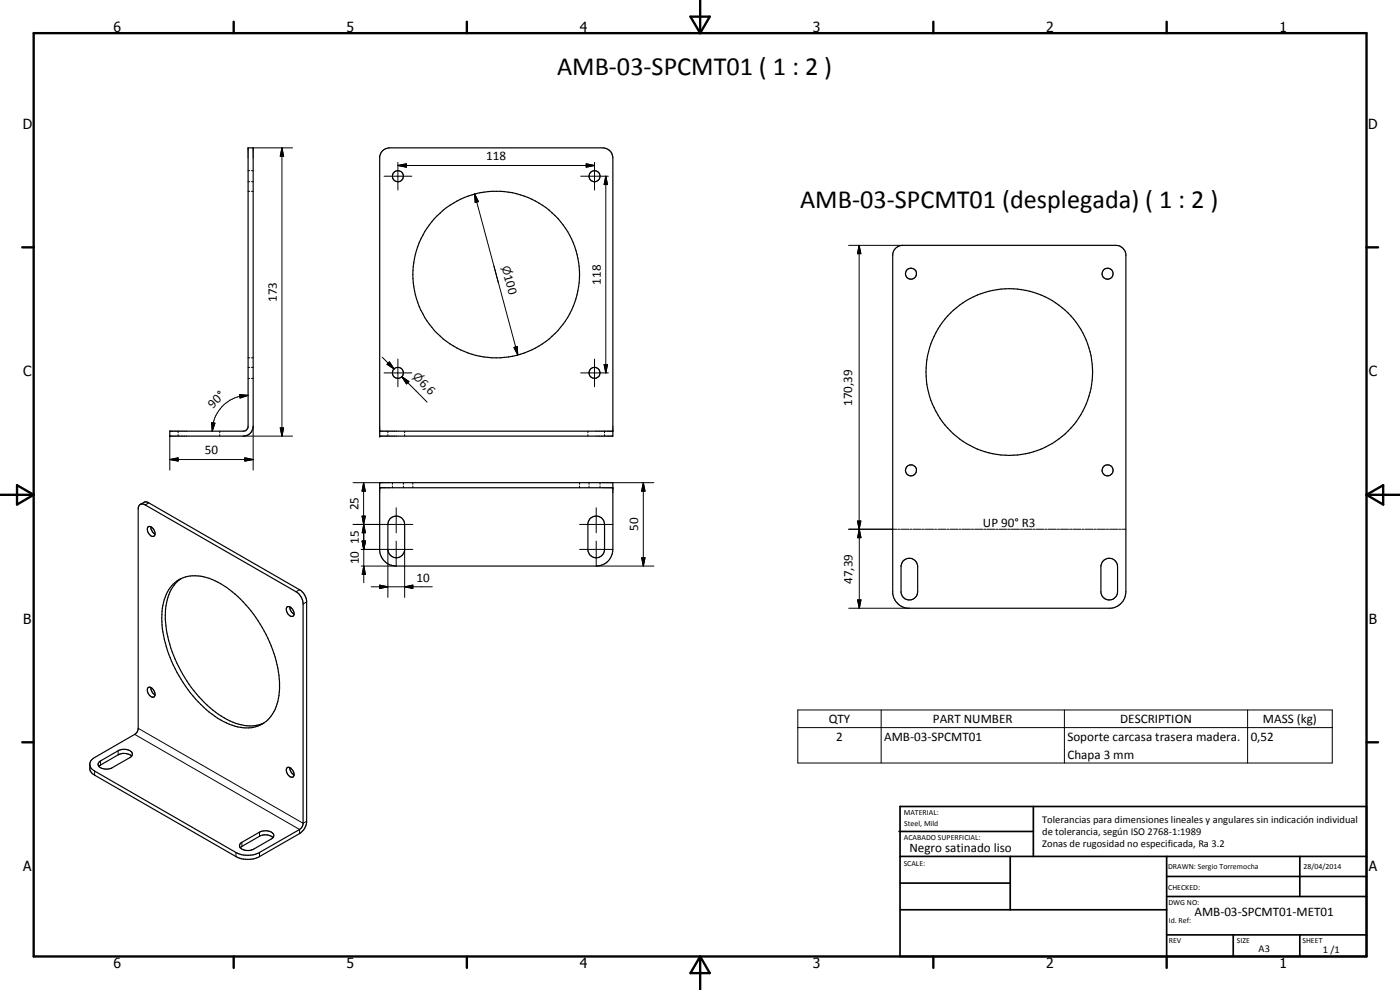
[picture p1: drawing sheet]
<svg xmlns="http://www.w3.org/2000/svg" width="420mm" height="297mm" viewBox="0 0 420 297" stroke-linecap="round" stroke-linejoin="round" font-family="sans-serif">
<g fill="none" stroke="#000" stroke-width=".3">
<path d="M74.5 57.4h.5M74.5 51.2h.5M74.5 54.5h.5M75.5 57.4h.5M75.5 51.2h.5M75.5 54.5h.5M76 44.4h11.8M84.6 44.4l.5 2.5h-1zM84.6 44.4v86.5M115.3 52.9h8.3M119.4 49.7l2.6-.6v1.1zM119.4 48.7v8.3"/>
<path d="M119.4 49.7h59M142.4 58.2l1.2 2.3-1 .2zM142.4 58.2l13 48.3M174.3 52.9h8.3M175.9 49.1l2.5 .6-2.5 .5zM178.4 48.7v8.3M181.8 52.9l.5 2.5h-1zM181.8 52.9v59M148.2 79.8l1.4 5M254.7 73.6h16.2M257.8 73.6l.5 2.5h-1zM257.8 73.6l.1 108.9"/>
<path d="M71.9 118.4l2.6 .2-2.5 .8zM74.5 107.4h.5M74.5 110.2h.5M74.5 113.5h.5M74.5 118.6a10.9 10.9 0 0 0-9.3 5.4l-.4 .6a10.9 10.9 0 0 0-1.1 4.8M75.5 107.4h.5M75.5 110.2h.5M75.5 113.5h.5M114.7 107.2l3.6 3.5M115.3 111.9h8.3M116.2 109.3l.7-.7 1.4 2.1zM116.9 108.6l1.4 2.1-2.1-1.4z"/>
<path d="M119.4 107.7v8.3M120.6 113l2.1 1.5-.7 .7zM120.6 113l7.6 7.6M154.3 104.3l.9-.3 .2 2.5zM174.3 111.9h8.3M178.4 107.7v8.3M181.3 109.4h1l-.5 2.5zM51 137.9l2.5-.5v.9zM51 137.9h25M51 130.9v10.2M53.5 129.4v.5M53.5 130.4v.5"/>
<path d="M63.5 126.8l1 .2-.8 2.4zM65.9 129.4v.5M65.9 130.4v.5M73 130.9h14.8M73.5 137.4l2.5 .5-2.5 .4zM76 127.9v13.2M84.1 128.4h1l-.5 2.5zM116.4 129.4v.5M116.4 130.4v.5M121.4 129.4v.5M121.4 130.4v.5M176.4 129.4v.5"/>
<path d="M176.4 130.4v.5M181.4 129.4v.5M181.4 130.4v.5M44.7 150.9l-1.1 .6M105.9 157.4h18M105.9 144.8h8M108.7 154.9h.9l-.5 2.5zM109.1 144.8l.5 2.6h-.9zM109.1 144.8v12.6M109.2 157.4l.5 2.5h-1zM109.2 157.4v17.4M117.8 144.8v.5"/>
<path d="M117.8 145.8v.5M118.9 152.4v7.5M121.1 144.8v.5M121.1 145.8v.5M123.9 144.8v.5M123.9 145.8v.5M173.9 144.8v.5M173.9 145.8v.5M173.9 157.4h10M176.8 144.8v.5M176.8 145.8v.5M178.9 152.4v7.5"/>
<path d="M180.1 144.8v.5M180.1 145.8v.5M183.9 144.8h12.3M193.1 144.8l.5 2.6h-1zM193.1 144.8v25M254.7 158.8h14.4M257.3 156.3h1l-.5 2.5zM257.9 158.8l.5 2.5h-1zM269.4 158.8h.6M270.3 158.8h2.5M273.1 158.8h.6M274 158.8h2.5"/>
<path d="M276.8 158.8h.6M277.7 158.8h2.5M280.5 158.8h.6M281.4 158.8h2.5M284.2 158.8h.6M285.1 158.8h2.5M287.9 158.8h.6M288.8 158.8h2.4M291.5 158.8h.7M292.5 158.8h2.4M295.2 158.8h.7M296.2 158.8h2.4"/>
<path d="M298.9 158.8h.6M299.8 158.8h2.5M302.6 158.8h.6M303.5 158.8h2.5M306.3 158.8h.6M307.2 158.8h2.5M310 158.8h.6M310.9 158.8h2.4M313.6 158.8h.7M314.6 158.8h2.4M317.3 158.8h.7M318.3 158.8h2.4"/>
<path d="M321 158.8h.6M321.9 158.8h2.5M324.7 158.8h.6M325.6 158.8h2.5M328.4 158.8h.6M329.3 158.8h2.5M332.1 158.8h.6M333 158.8h2.4M335.7 158.8h.7M336.7 158.8h1.2M89.9 177l-1.1 .5M108.4 164.8h15.5"/>
<path d="M108.4 169.8h10.4M108.7 162.3h1l-.5 2.5zM109.2 169.8l.5 2.5h-1zM111.4 176.1h18.3M113.9 175.6l2.5 .5-2.5 .5zM116.4 165v14.2M118.9 162.3v7.5M121.4 176.1l2.5-.5v1zM121.4 165v14.2M173.9 164.8h10M178.9 162.3v7.5M179 169.8h17.2"/>
<path d="M192.6 167.3h1l-.5 2.5zM92 180.6l-1 .6M254.7 182.5h18.2M257.4 180h1l-.5 2.5zM41.5 218.5l49.5 28.5 1-.6M239.4 213h160.4v15.9h-160.4zM239.4 218.3h160.4M264.4 213v15.9M319.4 213v15.9M374.4 213v15.9M28.4 231.4v1.2M30.2 228.3v1.2"/>
<path d="M35.5 225.3v1.2M40.4 220.3l49.5 28.6v1.2M70.8 255.8v1.2M72.6 252.7v1.3M77.9 249.7v1.2M77.9 255.8v1.2"/>
</g>
<g fill="none" stroke="#000" stroke-width=".35">
<path d="M74.5 44.4h1.5v83.5a3 3 0 0 1-2.6 3h-22.4v-1.5h22a1.51 1.51 0 0 0 1.5-1.2zM114.8 45.3l1-.7 1.1-.2h64a3 3 0 0 1 3 3v83.5h-70v-83.9zM268.8 74.5l1-.7 1.1-.2h64a3.1 3.1 0 0 1 3 2.6v101.3a4.9 4.9 0 0 1-4.5 5h-61a5.1 5.1 0 0 1-4.5-4.4v-101.9l.4-1.1zM113.9 129.4h70M41.8 151.6l1.6-1 1.3 .3 45.2 26.1a4.5 4.5 0 0 1 2.1 3.3v66.5a4.8 4.8 0 0 1-2.1 3.3l-12 6.9a7.8 7.8 0 0 1-7.1 0l-42.4-24.4-1.1-1a3.3 3.3 0 0 1-.3-2.7l.3-.6 .8-.8 12.5-7.3 .6-.6 .3-.8v-66.4zM42.1 151.3l.4-.1 .8 .1 45.5 26.2a4.7 4.7 0 0 1 2.2 3.4v66.4l-.3 .8-.8 .8-12 6.9a7.8 7.8 0 0 1-7.1 0l-42.4-24.4-1.1-1-.3-.9M44.5 158a1.93 1.93 0 0 1 1.8 2.8 1.59 1.59 0 0 1-2-1.5l-.1-.8zM45.3 158l.5 1.6 .7 .6M113.9 144.8h70v20a5 5 0 0 1-5 5h-60a5 5 0 0 1-5-4.4zM113.9 146.3h70M117.1 155.6a2.54 2.54 0 0 1 2.7-.6 2.54 2.54 0 0 1 1.6 2.4v7.4a2.52 2.52 0 0 1-2.5 2.6 2.52 2.52 0 0 1-2.5-2.6v-7.4l.3-1.1zM177.1 155.6a2.53 2.53 0 0 1 2.7-.6 2.53 2.53 0 0 1 1.6 2.4v7.4a2.51 2.51 0 0 1-2.3 2.5 2.51 2.51 0 0 1-2.7-2.1v-8.2z"/>
<path d="M52 175.2a10.8 10.8 0 0 1 12.5-1 37.2 37.2 0 0 1 16.9 19.6 28.3 28.3 0 0 1 2 16.6 9.6 9.6 0 0 1-12.9 7.5 30.8 30.8 0 0 1-16.1-14 32.9 32.9 0 0 1-5.5-22.3 12.4 12.4 0 0 1 3.1-6.4zM54.3 173.6a12 12 0 0 0-4.6 9.1 37.5 37.5 0 0 0 9.3 25.5 25.7 25.7 0 0 0 14.3 9.5 10.1 10.1 0 0 0 5.9-.8M271 168.3a2.51 2.51 0 0 1 2.8-.6 2.51 2.51 0 0 1 1.6 2.3v7.5a2.51 2.51 0 0 1-2.3 2.5 2.51 2.51 0 0 1-2.7-2.1v-8.2zM331.1 168.3a2.48 2.48 0 0 1 2.7-.6 2.48 2.48 0 0 1 1.6 2.3v7.5a2.51 2.51 0 0 1-2.3 2.5 2.51 2.51 0 0 1-2.7-2.1v-8.2zM86.1 182.2a1.7 1.7 0 0 1 2.2 1.8 .78 .78 0 0 1-.5 1 .78 .78 0 0 1-1-.4l-.7-1-.2-.6zM87 182.1a2.54 2.54 0 0 0 1.3 2.2M44.5 206.2a1.97 1.97 0 0 1 1.8 2.8 1.85 1.85 0 0 1-1.9-2.6zM45.3 206.3a2.48 2.48 0 0 0 1.2 2.1M29.7 228.6l5.8-3.3a3.4 3.4 0 0 1 4.2 .6 1.08 1.08 0 0 1-.7 1.4l-5.3 3a2.84 2.84 0 0 1-4.3-1zM39.5 226.9a3.8 3.8 0 0 0-4-.4l-5.8 3.4M86.1 230.4a1.44 1.44 0 0 1 2 1.3 .88 .88 0 0 1 .1 1.2 .88 .88 0 0 1-1.2 .1 2.2 2.2 0 0 1-.9-2.6zM87 230.3a2.32 2.32 0 0 0 1.3 2.2"/>
<path d="M72.2 253.1l5.7-3.4a3.2 3.2 0 0 1 4.3 .8l-.5 1-5.6 3.3a3.2 3.2 0 0 1-4.2-.9zM81.9 251.3a3.6 3.6 0 0 0-4-.4l-5.8 3.5"/>
<circle cx="119.4" cy="52.9" r="1.66"/>
<circle cx="178.4" cy="52.9" r="1.66"/>
<circle cx="148.9" cy="82.4" r="25"/>
<circle cx="273.4" cy="82.1" r="1.65"/>
<circle cx="332.4" cy="82.1" r="1.65"/>
<circle cx="119.4" cy="111.9" r="1.65"/>
<circle cx="178.4" cy="111.9" r="1.65"/>
<circle cx="302.9" cy="111.6" r="25"/>
<circle cx="273.4" cy="141.1" r="1.66"/>
<circle cx="332.4" cy="141.1" r="1.65"/>
</g>
<g fill="#000">
<circle cx="113.9" cy="129.4" r=".18"/>
<circle cx="113.9" cy="130.9" r=".18"/>
<circle cx="113.9" cy="144.8" r=".18"/>
<circle cx="113.9" cy="146.3" r=".18"/>
<circle cx="183.9" cy="146.3" r=".18"/>
</g>
<g fill="none" stroke="#000" stroke-width=".71">
<path d="M10.1 9.9h400v277.1h-400zM70.1 6.5v3.4M140.1 6.5v3.4M207.2 5h5.8l-2.9 4.9zM210.1 0v9.9M280.1 6.5v3.4M350.1 6.5v3.4M6.7 74.2h3.4M410.1 74.2h3.5M.1 148.5h10M5.1 145.6l5 2.9-5 2.9zM410.1 148.5h10"/>
<path d="M410.1 148.5l5-2.9v5.8zM6.7 222.7h3.4M410.1 222.7h3.5M70.1 287v3.4M140.1 287v3.4M210.1 287v10M210.1 287l2.9 5h-5.8zM280.1 287v3.4M350.1 287v3.4"/>
</g>
<g fill="none" stroke="#000" stroke-width=".51">
<path d="M269.8 249.5h40.3M270.1 242h140v45h-140zM270.1 257h140M303.2 257v16M310.1 242v15M350.1 257v30M390.1 257v12M270.1 265h33.1M270.1 273h80M350.1 269h60M350.1 263h60M350.1 280.5h60"/>
<path d="M370.1 280.5v6.5M390.1 280.5v6.5"/>
</g>
<g fill="#000">
<path d="M84.6 44.4l.5 2.5h-1zM119.4 49.7l2.6-.6v1.1zM175.9 49.1l2.5 .6-2.5 .5zM181.8 52.9l.5 2.5h-1zM142.4 58.2l1.2 2.3-1 .2zM257.8 73.6l.5 2.5h-1zM71.9 118.4l2.6 .2-2.5 .8zM116.9 108.6l1.4 2.1-2.1-1.4zM120.6 113l2.1 1.5-.7 .7zM154.3 104.3l.9-.3 .2 2.5zM181.3 109.4h1l-.5 2.5zM51 137.9l2.5-.5v.9z"/>
<path d="M63.5 126.8l1 .2-.8 2.4zM73.5 137.4l2.5 .5-2.5 .4zM84.1 128.4h1l-.5 2.5zM108.7 154.9h.9l-.5 2.5zM109.1 144.8l.5 2.6h-.9zM109.2 157.4l.5 2.5h-1zM193.1 144.8l.5 2.6h-1zM257.3 156.3h1l-.5 2.5zM108.7 162.3h1l-.5 2.5zM109.2 169.8l.5 2.5h-1zM113.9 175.6l2.5 .5-2.5 .5zM121.4 176.1l2.5-.5v1z"/>
<path d="M192.6 167.3h1l-.5 2.5zM257.9 158.8l.5 2.5h-1zM257.4 180h1l-.5 2.5z"/>
</g>
<g font-size="7.9">
<text x="167.2" y="22.5">AMB-03-SPCMT01 ( 1 : 2 )</text>
<text x="240.1" y="62.5">AMB-03-SPCMT01 (desplegada) ( 1 : 2 )</text>
</g>
<g font-size="4.2">
<text x="34" y="9.6">6</text>
<text x="104" y="9.6">5</text>
<text x="174" y="9.6">4</text>
<text x="244" y="9.6">3</text>
<text x="314" y="9.6">2</text>
<text x="384" y="9.6">1</text>
<text x="6.8" y="38.7">D</text>
<text x="410.6" y="38.7">D</text>
<text x="7" y="112.9">C</text>
<text x="410.8" y="112.9">C</text>
<text x="7" y="187.1">B</text>
<text x="410.8" y="187.1">B</text>
<text x="7" y="261.4">A</text>
<text x="410.8" y="261.4">A</text>
<text x="34" y="290.4">6</text>
<text x="104" y="290.4">5</text>
<text x="174" y="290.4">4</text>
<text x="244" y="290.4">3</text>
<text x="314" y="290.4">2</text>
<text x="384" y="290.4">1</text>
</g>
<g font-size="3.9">
<text x="146" y="48.1">118</text>
<text x="151.2" y="82.8" transform="rotate(75 151.2 82.8)">100</text>
<text x="180.3" y="85.4" transform="rotate(-90 180.3 85.4)">118</text>
<text x="83" y="90.6" transform="rotate(-90 83 90.6)">173</text>
<text x="125.7" y="115.1" transform="rotate(45 125.7 115.1)">6,6</text>
<text x="63.9" y="122.6" transform="rotate(-45 63.9 122.6)">90°</text>
<text x="255.8" y="121.8" transform="rotate(-90 255.8 121.8)">170,39</text>
<text x="61.5" y="136.4">50</text>
<text x="107.6" y="153.1" transform="rotate(-90 107.6 153.1)">25</text>
<text x="191.5" y="159.3" transform="rotate(-90 191.5 159.3)">50</text>
<text x="295" y="158">UP 90° R3</text>
<text x="107.6" y="163.1" transform="rotate(-90 107.6 163.1)">15</text>
<text x="107.6" y="169.3" transform="rotate(-90 107.6 169.3)">10</text>
<text x="125" y="174.5">10</text>
<text x="255.9" y="175.2" transform="rotate(-90 255.9 175.2)">47,39</text>
<text x="248.7" y="217">QTY</text>
<text x="280" y="216.9">PART NUMBER</text>
<text x="336.2" y="217">DESCRIPTION</text>
<text x="379" y="217">MASS (kg)</text>
<text x="250.9" y="222.2">2</text>
<text x="265.3" y="222.2">AMB-03-SPCMT01</text>
<text x="320.3" y="222.3">Soporte carcasa trasera madera.</text>
<text x="320.3" y="227.6">Chapa 3 mm</text>
<text x="375.4" y="222.2">0,52</text>
<text x="272.9" y="255.7">Negro satinado liso</text>
<text x="358.5" y="275">AMB-03-SPCMT01-MET01</text>
</g>
<g font-size="3.3">
<text x="150.6" y="80.1" transform="rotate(75 150.6 80.1)">n</text>
<text x="123.7" y="113.1" transform="rotate(45 123.7 113.1)">n</text>
</g>
<g font-size="3.1">
<text x="312.7" y="246.8">Tolerancias para dimensiones lineales y angulares sin indicación individual</text>
<text x="312.7" y="250.4">de tolerancia, según ISO 2768-1:1989</text>
<text x="312.7" y="254">Zonas de rugosidad no especificada, Ra 3.2</text>
<text x="377.7" y="285.6">A3</text>
<text x="397" y="285.9">1 /1</text>
</g>
<g font-size="2.4">
<text x="271.2" y="244.4">MATERIAL:</text>
<text x="271.3" y="252">ACABADO SUPERFICIAL:</text>
<text x="271.4" y="247.9">Steel, Mild</text>
<text x="271.2" y="259.7">SCALE:</text>
<text x="350.6" y="260.8">DRAWN: Sergio Torremocha</text>
<text x="391.2" y="260.6">28/04/2014</text>
<text x="350.6" y="267">CHECKED:</text>
<text x="350.6" y="271.4">DWG NO:</text>
<text x="350.8" y="276.9">Id. Ref:</text>
<text x="350.8" y="282.8">REV</text>
<text x="371.2" y="282.9">SIZE</text>
<text x="390.9" y="282.9">SHEET</text>
</g>
</svg>
